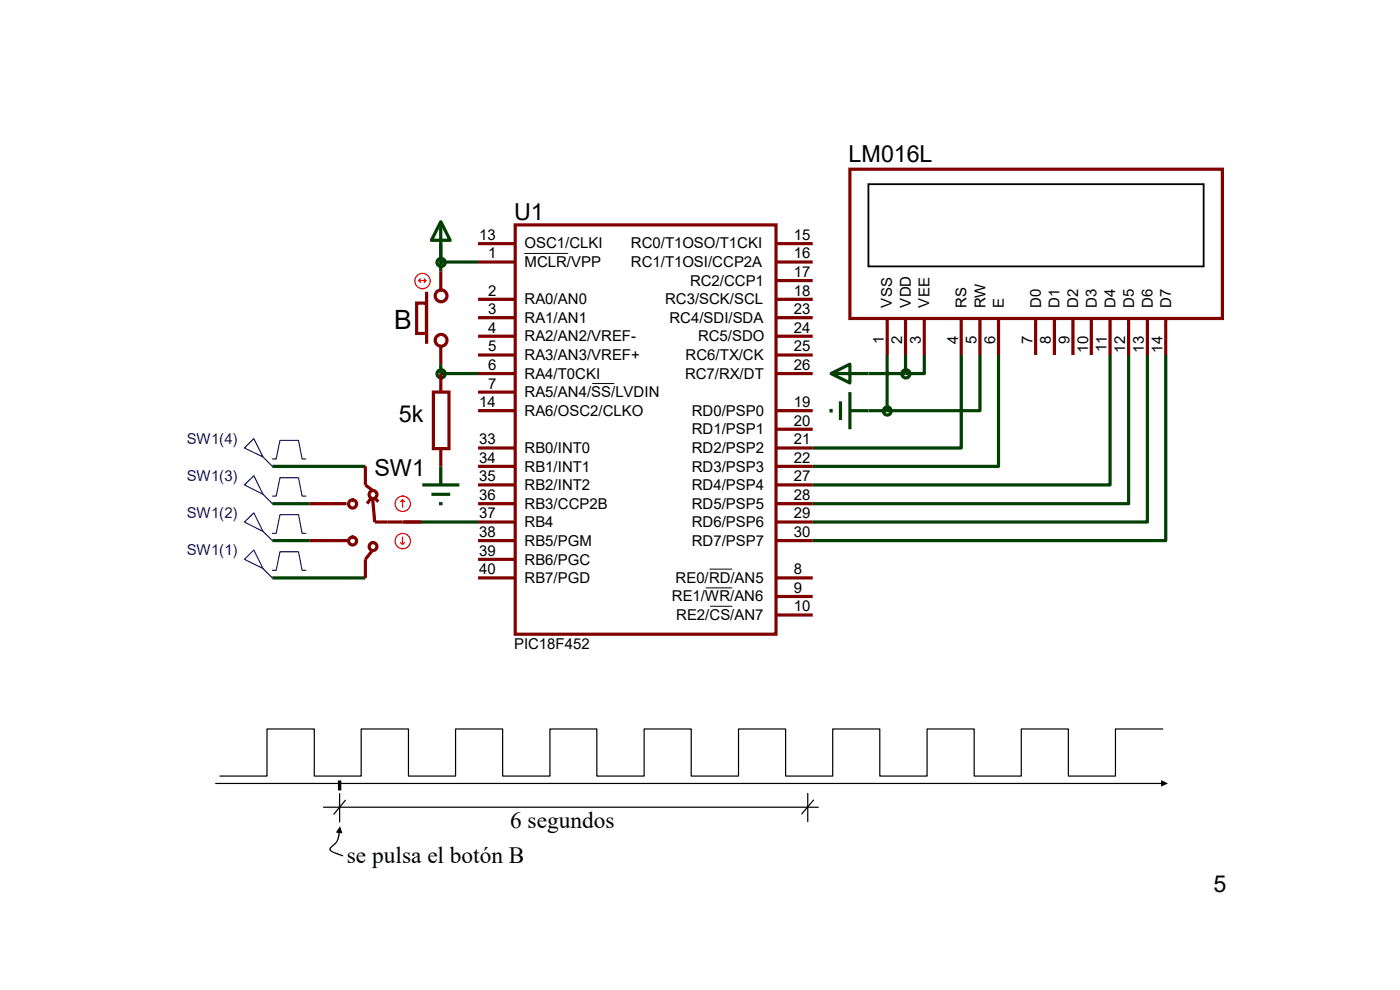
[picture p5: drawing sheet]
<svg xmlns="http://www.w3.org/2000/svg" width="297mm" height="210mm" viewBox="0 0 297 210" stroke-linecap="round" stroke-linejoin="round" font-family="sans-serif">
<g fill="none" stroke="#004000" stroke-width=".68" stroke-linecap="butt">
<path d="M93.5 47v10.6M93.5 55.6h7.9M93.5 77.3v1.9h7.9M176.3 79.2h15.8M188.2 75.3v11.8M192.1 75.3v3.9M196.1 75.3v3.9h-4M203.9 75.3v19.7h-31.5M207.9 75.3v11.8h-19.7M211.8 75.3v23.6h-39.4M235.5 75.3v27.6h-63.1M239.4 75.3v31.5h-67"/>
<path d="M243.4 75.3v35.4h-71M247.3 75.3v39.4h-74.9M57.8 98.9h19.7M93.5 98.9v4M176.3 86.7v.8M178.3 85.1v4M180.3 87.1h7.9M180.3 83.2v7.9M57.8 106.8h7.9M57.8 114.7h7.9M85.6 110.7h15.8M89.6 102.9h7.9"/>
<path d="M91.5 104.9h4M93.1 106.8h.8M57.8 122.6h19.7"/>
</g>
<g fill="none" stroke="#800000" stroke-width=".68">
<path d="M180.3 35.9h79v31.7h-79zM109.3 47.7h55.3v86.8h-55.3zM88.4 64.3h2.1v6.4h-2.1zM91.9 83.2h3.3v12h-3.3z"/>
<circle cx="93.6" cy="62.8" r="1.25"/>
<circle cx="93.6" cy="72.2" r="1.25"/>
<circle cx="74.8" cy="114.8" r=".85"/>
<circle cx="74.8" cy="106.9" r=".86"/>
<circle cx="79.1" cy="115.9" r=".84"/>
<circle cx="79.2" cy="104.9" r=".85"/>
</g>
<g fill="none" stroke="#800000" stroke-width=".68" stroke-linecap="butt">
<path d="M93.5 57.6v3.9M101.4 55.6h7.9M101.4 51.7h7.9M164.5 55.6h7.9M164.5 51.7h7.9M164.5 59.5h7.9M90.5 61.9v11M93.5 73.3v4M93.5 79.2v4M101.4 63.5h7.9M101.4 67.4h7.9M101.4 71.3h7.9"/>
<path d="M101.4 75.3h7.9M101.4 79.2h7.9M164.5 63.5h7.9M164.5 67.4h7.9M164.5 71.3h7.9M164.5 75.3h7.9M164.5 79.2h7.9M188.2 67.4v7.9M192.1 67.4v7.9M196.1 67.4v7.9M203.9 67.4v7.9M207.9 67.4v7.9"/>
<path d="M211.8 67.4v7.9M219.7 67.4v7.9M223.7 67.4v7.9M227.6 67.4v7.9M231.5 67.4v7.9M235.5 67.4v7.9M239.4 67.4v7.9M243.4 67.4v7.9M247.3 67.4v7.9M77.5 98.9v4l1.6 1.2M93.5 95v3.9M101.4 83.2h7.9"/>
<path d="M101.4 87.1h7.9M101.4 95h7.9M101.4 98.9h7.9M164.5 87.1h7.9M164.5 91.1h7.9M164.5 95h7.9M164.5 98.9h7.9M65.7 106.8h7.8M65.7 114.7h8.3M78.7 105.7l-.8 1.1M79.1 106l.4 4.7h9.8M79.1 116.7l-1.6 2v3.9"/>
<path d="M79.5 105.7l.8 .7M101.4 102.9h7.9M101.4 106.8h7.9M101.4 110.7h7.9M101.4 114.7h7.9M101.4 118.7h7.9M164.5 102.9h7.9M164.5 106.8h7.9M164.5 110.7h7.9M164.5 114.7h7.9M101.4 122.6h7.9M164.5 122.6h7.9"/>
<path d="M164.5 126.5h7.9M164.5 130.5h7.9"/>
</g>
<path d="M111.3 53.8h9.2M125.7 81.4h4.5M149.8 124.7h5.5M150.6 120.7h4.7M150.7 128.6h4.6" fill="none" stroke="#000" stroke-width=".21"/>
<g fill="none" stroke="#004000" stroke-width=".68">
<path d="M93.5 47l2 4h-4zM176.3 79.2l4-1.9v3.9z"/>
<circle cx="93.6" cy="55.7" r=".86"/>
<circle cx="93.6" cy="79.3" r=".86"/>
<circle cx="192.2" cy="79.3" r=".86"/>
<circle cx="188.2" cy="87.2" r=".85"/>
</g>
<path d="M184.2 39.1h71.2v17.4h-71.2z" fill="none" stroke="#000" stroke-width=".38"/>
<g fill="none" stroke="#f00" stroke-width=".25">
<path d="M88.8 59.5h1.5M89.2 59.1l-.4 .4 .4 .4M90 59.1l.3 .4M90.3 59.5l-.3 .4M85 115.1l.4 .4M85.4 106l-.4 .4M85.4 106l.4 .4M85.4 106v1.6M85.4 113.9v1.6M85.8 115.1l-.4 .4"/>
<circle cx="89.6" cy="59.6" r="1.62"/>
<circle cx="85.4" cy="114.8" r="1.63"/>
<circle cx="85.4" cy="106.9" r="1.63"/>
</g>
<path d="M53.8 93l2 3.9-3.9-1.9zM55.8 96.9l2 2M57.8 97.4h.8l.8-4h3.9l.8 4h.8M51.9 102.9l1.9-2 2 4zM51.9 110.7l1.9-1.9 2 3.9zM53.8 116.7l2 3.9-3.9-1.9zM55.8 104.9l2 1.9M55.8 112.7l2 2M57.8 105.2h.8l.8-3.9h3.9l.8 3.9h.8M57.8 113.2h.8l.8-4h3.9l.8 4h.8M55.8 120.6l2 2M57.8 121h.8l.8-3.9h3.9l.8 3.9h.8" fill="none" stroke="#0000c0" stroke-width=".25"/>
<g fill="#000">
<path d="M45.7 166.1h201l.1 .1-.1 .1h-200.9zM246.3 165.5l1.5 .7-1.5 .7z"/>
<path d="M71.9 176.2h.2a4.7 4.7 0 0 1-.6 2.4l-1.4 1.5 .3 .4 .8 .4a2.28 2.28 0 0 1 1.6 .7 5.2 5.2 0 0 1-2.9-1.3v-.4l.6-.6a2.62 2.62 0 0 0 1.3-2.2zM72.1 175.3l.5 1.5-1.4-.2z"/>
</g>
<path d="M246.7 154.6h-10.1v10h-9.9v-10h-10v10h-10v-10h-10v10h-10.1v-10h-9.9v10h-10v-10h-10v10h-10.1v-10h-9.9v10h-10.1v-10h-9.9v10h-10.1v-10h-10v10h-9.9v-10h-10.1v10h-9.9v-10h-10.1v10h-9.9M68.6 171.2h105M72.1 168.4v6M73.3 169.8l-2.5 2.9M171.4 168.3v6M172.6 169.7l-2.5 3" fill="none" stroke="#000" stroke-width=".25"/>
<path d="M72.1 165.6v2.1" fill="none" stroke="#000" stroke-width=".72" stroke-linecap="butt"/>
<text font-size="5.6" x="83.7" y="69.8">B</text>
<g font-size="5">
<text x="180" y="34.3">LM016L</text>
<text x="109.1" y="46.6">U1</text>
<text x="84.6" y="89.5">5k</text>
<text x="79.4" y="101">SW1</text>
<text x="108.2" y="175.6">6 segundos</text>
<text x="73.6" y="183.2">se pulsa el botón B</text>
<text x="257.4" y="189.3">5</text>
</g>
<g font-size="3.2">
<text x="101.7" y="50.9">13</text>
<text x="111.3" y="52.7">OSC1/CLKI</text>
<text x="133.9" y="52.7">RC0/T1OSO/T1CKI</text>
<text x="168.4" y="50.9">15</text>
<text x="103.5" y="54.8">1</text>
<text x="111.3" y="56.7">MCLR/VPP</text>
<text x="133.9" y="56.7">RC1/T1OSI/CCP2A</text>
<text x="168.4" y="58.8">17</text>
<text x="168.4" y="54.8">16</text>
<text x="103.5" y="62.7">2</text>
<text x="111.3" y="64.5">RA0/AN0</text>
<text x="141.1" y="64.5">RC3/SCK/SCL</text>
<text x="146.4" y="60.6">RC2/CCP1</text>
<text x="168.4" y="62.7">18</text>
<text x="189.2" y="65.3" transform="rotate(-90 189.2 65.3)">VSS</text>
<text x="193.2" y="65.3" transform="rotate(-90 193.2 65.3)">VDD</text>
<text x="197.1" y="65.3" transform="rotate(-90 197.1 65.3)">VEE</text>
<text x="205.1" y="65.2" transform="rotate(-90 205.1 65.2)">RS</text>
<text x="209" y="65.2" transform="rotate(-90 209 65.2)">RW</text>
<text x="212.9" y="65.3" transform="rotate(-90 212.9 65.3)">E</text>
<text x="220.9" y="65.2" transform="rotate(-90 220.9 65.2)">D0</text>
<text x="224.8" y="65.2" transform="rotate(-90 224.8 65.2)">D1</text>
<text x="228.8" y="65.2" transform="rotate(-90 228.8 65.2)">D2</text>
<text x="232.7" y="65.2" transform="rotate(-90 232.7 65.2)">D3</text>
<text x="236.6" y="65.2" transform="rotate(-90 236.6 65.2)">D4</text>
<text x="240.6" y="65.2" transform="rotate(-90 240.6 65.2)">D5</text>
<text x="244.6" y="65.2" transform="rotate(-90 244.6 65.2)">D6</text>
<text x="248.5" y="65.2" transform="rotate(-90 248.5 65.2)">D7</text>
<text x="103.5" y="66.6">3</text>
<text x="103.5" y="70.6">4</text>
<text x="111.3" y="68.5">RA1/AN1</text>
<text x="142" y="68.5">RC4/SDI/SDA</text>
<text x="168.4" y="66.6">23</text>
<text x="168.4" y="70.6">24</text>
<text x="103.5" y="74.5">5</text>
<text x="111.3" y="72.4">RA2/AN2/VREF-</text>
<text x="111.3" y="76.4">RA3/AN3/VREF+</text>
<text x="145.5" y="76.4">RC6/TX/CK</text>
<text x="148.1" y="72.4">RC5/SDO</text>
<text x="168.4" y="74.5">25</text>
<text x="187.5" y="73.1" transform="rotate(-90 187.5 73.1)">1</text>
<text x="191.4" y="73" transform="rotate(-90 191.4 73)">2</text>
<text x="195.4" y="73.1" transform="rotate(-90 195.4 73.1)">3</text>
<text x="203.3" y="73.1" transform="rotate(-90 203.3 73.1)">4</text>
<text x="207.2" y="73" transform="rotate(-90 207.2 73)">5</text>
<text x="211.1" y="73.1" transform="rotate(-90 211.1 73.1)">6</text>
<text x="219" y="73.1" transform="rotate(-90 219 73.1)">7</text>
<text x="223" y="73" transform="rotate(-90 223 73)">8</text>
<text x="226.9" y="73.1" transform="rotate(-90 226.9 73.1)">9</text>
<text x="230.9" y="74.9" transform="rotate(-90 230.9 74.9)">10</text>
<text x="234.7" y="74.6" transform="rotate(-90 234.7 74.6)">11</text>
<text x="238.7" y="74.9" transform="rotate(-90 238.7 74.9)">12</text>
<text x="242.7" y="74.9" transform="rotate(-90 242.7 74.9)">13</text>
<text x="246.6" y="74.9" transform="rotate(-90 246.6 74.9)">14</text>
<text x="103.5" y="78.5">6</text>
<text x="103.5" y="82.4">7</text>
<text x="111.3" y="80.3">RA4/T0CKI</text>
<text x="145.3" y="80.3">RC7/RX/DT</text>
<text x="168.4" y="78.5">26</text>
<text x="101.7" y="86.4">14</text>
<text x="111.3" y="84.2">RA5/AN4/SS/LVDIN</text>
<text x="111.3" y="88.2">RA6/OSC2/CLKO</text>
<text x="146.8" y="88.2">RD0/PSP0</text>
<text x="168.4" y="86.4">19</text>
<text x="101.7" y="94.3">33</text>
<text x="146.8" y="92.2">RD1/PSP1</text>
<text x="168.4" y="90.3">20</text>
<text x="168.4" y="94.3">21</text>
<text x="101.7" y="98.2">34</text>
<text x="111.3" y="96.1">RB0/INT0</text>
<text x="111.3" y="100">RB1/INT1</text>
<text x="146.8" y="96.1">RD2/PSP2</text>
<text x="146.8" y="100">RD3/PSP3</text>
<text x="168.4" y="98.2">22</text>
<text x="101.7" y="102.1">35</text>
<text x="101.7" y="106.1">36</text>
<text x="111.3" y="104">RB2/INT2</text>
<text x="111.3" y="107.9">RB3/CCP2B</text>
<text x="146.8" y="104">RD4/PSP4</text>
<text x="146.8" y="107.9">RD5/PSP5</text>
<text x="168.4" y="102.1">27</text>
<text x="168.4" y="106.1">28</text>
<text x="101.7" y="110">37</text>
<text x="101.7" y="114">38</text>
<text x="111.3" y="111.8">RB4</text>
<text x="146.8" y="111.8">RD6/PSP6</text>
<text x="168.4" y="110">29</text>
<text x="168.4" y="114">30</text>
<text x="101.7" y="117.9">39</text>
<text x="111.3" y="115.8">RB5/PGM</text>
<text x="111.3" y="119.8">RB6/PGC</text>
<text x="146.8" y="115.8">RD7/PSP7</text>
<text x="101.7" y="121.8">40</text>
<text x="111.3" y="123.7">RB7/PGD</text>
<text x="143.3" y="123.7">RE0/RD/AN5</text>
<text x="168.4" y="121.8">8</text>
<text x="168.4" y="125.8">9</text>
<text x="142.5" y="127.6">RE1/WR/AN6</text>
<text x="143.5" y="131.6">RE2/CS/AN7</text>
<text x="168.4" y="129.7">10</text>
<text x="109.1" y="137.6">PIC18F452</text>
</g>
<g font-size="3.2" fill="#0000c0">
<text x="39.6" y="94.1">SW1(4)</text>
<text x="39.6" y="102">SW1(3)</text>
<text x="39.6" y="109.9">SW1(2)</text>
<text x="39.6" y="117.8">SW1(1)</text>
</g>
</svg>
